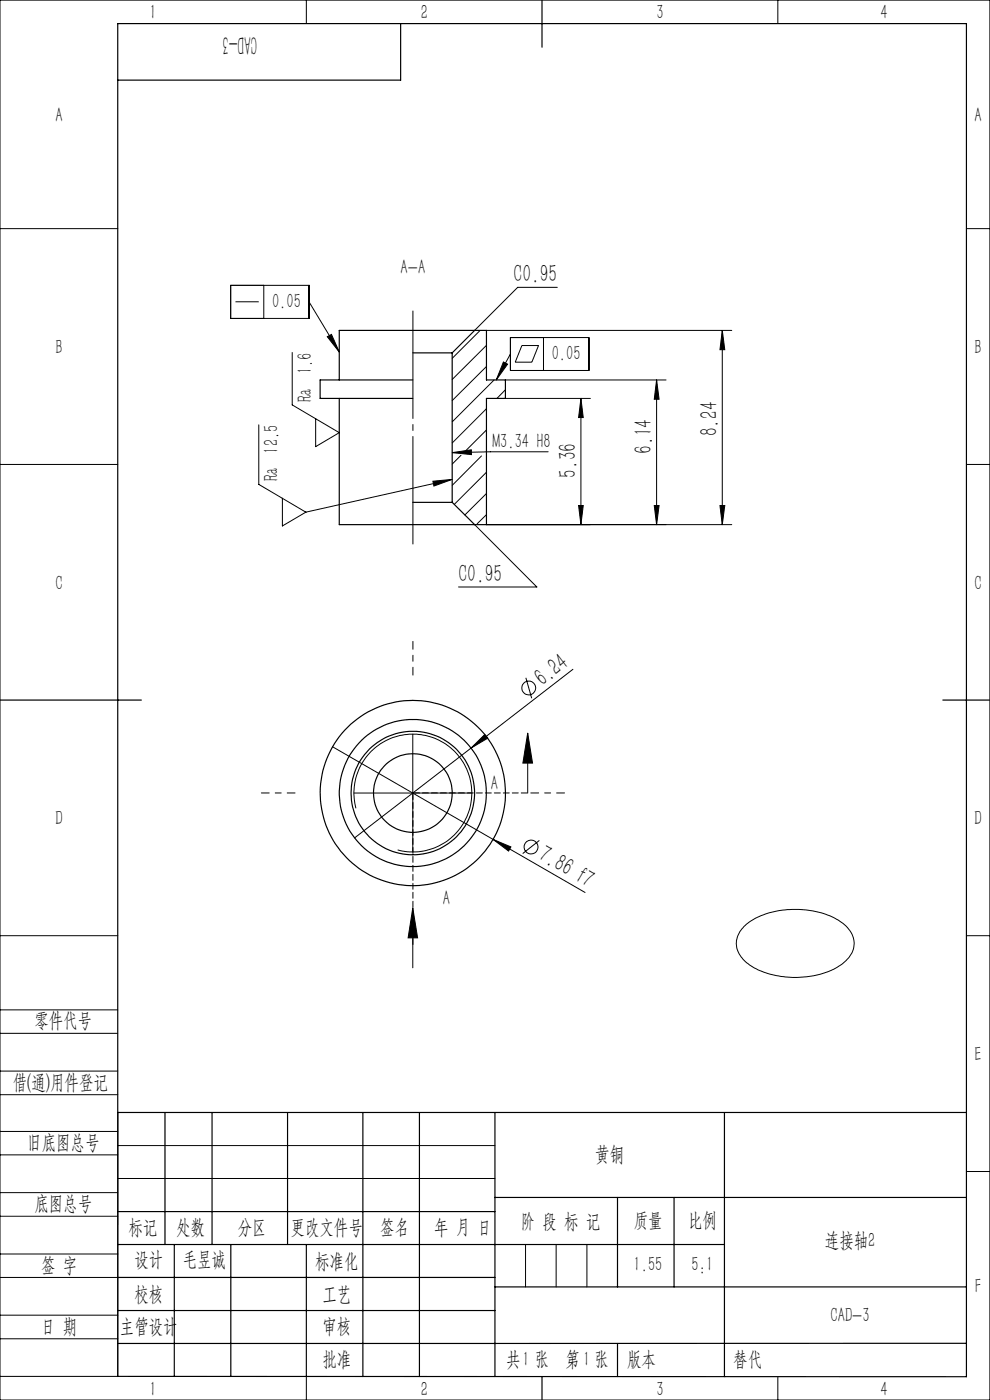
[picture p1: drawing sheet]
<svg xmlns="http://www.w3.org/2000/svg" width="210mm" height="297mm" viewBox="0 0 210 297" stroke-linecap="round" stroke-linejoin="round" font-family="sans-serif">
<g fill="none" stroke="#000" stroke-width=".21">
<path d="M0 0h210v297h-210zM65 0v5M165 0v5M0 48.5h25M205 48.5h5M48.9 60.5h16.6v7.1h-16.6zM50 64h4.9M56 60.5v7.1M62 74.8v11.1l10 5.9-5 3v-6M65.5 64l6.5 10.7M69.4 71.4l.9-.5 1.7 3.8zM101.8 70.1l-5.9 5.9"/>
<path d="M103.2 70.1h52M103.2 73.3l-7.3 7.2M103.2 77.7l-7.3 7.3M106.8 76.8l.9 .5-2.4 3.3zM108.3 71.6h16.6v7h-16.6zM108.3 75.1l-3 5.5M110.7 73.3h3.5l-1.4 3.5h-3.5zM115.3 71.6v7M118.2 61h-8.4l-9.1 9.1M153.2 70.1l.5 4.1h-1zM153.2 70.1v41.2M0 98.5h25"/>
<path d="M54.9 90.1v12.7l10 5.9M95.9 96l4.1-.6v1zM97.8 96.6l-1.9 1.9M102.1 96.7l-6.2 6.3M103.2 86.7l-7.3 7.3M103.2 91.2l-4.4 4.4M103.2 95.7l-.1 .1M104.8 80.6l-8.9 8.9M107.2 84.5h18M107.2 80.6h34.1M107.2 82.7l-1.8 1.8M116.3 95.8h-12.3l-8.1 .2"/>
<path d="M123.2 84.5l.5 4.1h-1zM123.2 84.5v26.8M139.3 80.6l.5 4.1h-1zM139.3 80.6v30.7M205 98.5h5M59.9 105.7v5.9l5-2.9M91.8 102.1l4.1-.4-3.9 1.4zM95.9 101.7l-31 7M100.7 111.3l13.2 13.2h-16.6M103.2 100.2l-6.8 6.8M103.2 104.7l-4.6 4.6M103.2 109.2l-2 1.9"/>
<path d="M122.7 107.2h1l-.5 4.1zM138.8 107.2h1l-.5 4.1zM152.7 107.2h1l-.5 4.1zM155.2 111.3h-52M70.6 158.4l34 19.7M87.6 155.7v25M99.9 158.7l2.9-2.9 .7 .8zM111.5 143.8l1.3 4.3M111.9 155.5l1.1 6.4h-2.1zM111.9 155.5v12.7M121.5 142l-46.3 35.8M75.1 168.2h25"/>
<path d="M75.5 171.5a12.5 12.5 0 0 1 10.9-15.7 12.5 12.5 0 0 1 13.6 13.5 12.5 12.5 0 0 1-15.7 11M104.6 178.1l3.8 1.6-.5 .8zM104.6 178.1l19.5 11.2M114.4 178.3l-3.5 2.8M0 198.5h25M87.6 192.6l1 6.4h-2zM87.6 192.6v12.7M157.8 196.6a16.5 16.5 0 0 1 12.7-3.6 14 14 0 0 1 9.3 3.9 4.8 4.8 0 0 1-.9 7.4 17.9 17.9 0 0 1-13.7 2.7 11.6 11.6 0 0 1-8.4-4.5 4.6 4.6 0 0 1 1-5.9zM205 198.5h5M0 214.2h25M0 219.2h25M0 232.2h25"/>
<path d="M0 227.2h25M25 236v56h-25M0 245h25M0 240h25M0 258h25M0 253h25M25 243h80M25 250h80M205 248.5h5M0 271h25M0 266h25M0 279h25"/>
<path d="M111.5 264v9M118 264v9M124.5 264v9M0 284h25M65 292.1v4.9M153.7 292h.1M165 292v5"/>
<circle cx="112.1" cy="146" r="1.47"/>
<circle cx="112.6" cy="179.7" r="1.47"/>
</g>
<path d="M87.6 168.2h24.4M87.6 168.2v24.4" fill="none" stroke="#000" stroke-width=".21" stroke-dasharray="1.3 .6" stroke-dashoffset="-.1"/>
<path d="M87.6 115.4v-49.4" fill="none" stroke="#000" stroke-width=".21" stroke-dasharray="30.5 1.3 1.3 1.3" stroke-dashoffset="7.7"/>
<g fill="none" stroke="#000" stroke-width=".25">
<path d="M85 5v12h-60M115 0v10M87.6 74.9h8.3M95.9 74.9v31.7M100.7 70.1h-28.7v10.5M100.7 70.1h2.5v10.5h4v3.9h-4v26.8h-2.5M100.7 70.1l-4.8 4.8M72 84.5v26.8h28.7M87.6 80.6h-19.7v3.9h19.7M87.6 106.6h8.3M95.9 106.6l4.8 4.7M0 148.5h30"/>
<path d="M200 148.5h10M25 236h180M35 236v28M45 236v28M61 236v28M77 236v56M89 236v56M105 236v56M153.7 236v56M25 257h80M105 254h100M131 254v19"/>
<path d="M143 254v19M25 264h128.7M25 271h80M25 278h80M37 264v28M49 264v28M65 264.1v28M105 273h100M25 292l180 .1v-287.1h-180v287M115 292v5M131 285v7M205 285h-180"/>
<circle cx="87.6" cy="168.2" r="13.1"/>
<circle cx="87.6" cy="168.2" r="19.7"/>
<circle cx="87.6" cy="168.3" r="15.6"/>
<circle cx="87.6" cy="168.2" r="8.4"/>
</g>
<path d="M87.6 143.2v-7.1M62.6 168.2h-7.2M112.6 168.2h7.1M87.6 193.2v7.2" fill="none" stroke="#000" stroke-width=".21" stroke-dasharray="30.5 1.3 1.3 1.3" stroke-dashoffset="28.8"/>
<g fill="#000">
<path d="M91.8 102.1l4.1-.4-3.9 1.4zM99.9 158.7l2.9-2.9 .7 .8zM104.6 178.1l3.8 1.6-.5 .8z"/>
<path d="M95.9 96l4.1-.6v1zM69.4 71.4l.9-.5 1.7 3.8zM106.8 76.8l.9 .5-2.4 3.3z"/>
<path d="M123.2 84.5l.5 4.1h-1zM122.7 107.2h1l-.5 4.1zM139.3 80.6l.5 4.1h-1zM138.8 107.2h1l-.5 4.1z"/>
<path d="M152.7 107.2h1l-.5 4.1zM153.2 70.1l.5 4.1h-1z"/>
<path d="M111.9 155.5l1.1 6.4h-2.1zM87.6 192.6l1 6.4h-2z"/>
</g>
<text font-size="5.6" x="54.6" y="7.6" transform="rotate(-180 54.6 7.6)">CAD-3</text>
<g font-size="5.3">
<text x="109" y="59.9">C0.95</text>
<text x="152.2" y="92.6" transform="rotate(-90 152.2 92.6)">8.24</text>
<text x="122.2" y="101.4" transform="rotate(-90 122.2 101.4)">5.36</text>
<text x="138.2" y="96.3" transform="rotate(-90 138.2 96.3)">6.14</text>
<text x="97.3" y="123.4">C0.95</text>
<text x="115" y="145.7" transform="rotate(-38 115 145.7)">6.24</text>
<text x="114" y="182.2" transform="rotate(30 114 182.2)">7.86 f7</text>
</g>
<g font-size="4.4">
<text x="31.7" y="4.1">1</text>
<text x="89.2" y="4.1">2</text>
<text x="139.2" y="4.1">3</text>
<text x="186.7" y="4.1">4</text>
<text x="11.7" y="25.9">A</text>
<text x="206.7" y="25.9">A</text>
<text x="85" y="58.2">A-A</text>
<text x="57.7" y="65.3">0.05</text>
<text x="11.7" y="75.1">B</text>
<text x="117" y="76.4">0.05</text>
<text x="206.7" y="75.1">B</text>
<text x="66.1" y="85.2" transform="rotate(-90 66.1 85.2)">Ra 1.6</text>
<text x="104.5" y="95">M3.34 H8</text>
<text x="59" y="96.2" transform="rotate(-90 59 96.2)">12.5</text>
<text x="59" y="102.1" transform="rotate(-90 59 102.1)">Ra</text>
<text x="11.7" y="125.1">C</text>
<text x="206.7" y="125.1">C</text>
<text x="104.1" y="167.6">A</text>
<text x="11.7" y="175.1">D</text>
<text x="206.7" y="175.1">D</text>
<text x="93.9" y="191.9">A</text>
<text x="7.3" y="217.9">零件代号</text>
<text x="206.7" y="225.1">E</text>
<text x="2.7" y="231">借(通)用件登记</text>
<text x="5.8" y="243.7">旧底图总号</text>
<text x="126.3" y="246.2">黄铜</text>
<text x="7.3" y="256.8">底图总号</text>
<text x="27.2" y="261.9">标记</text>
<text x="37.4" y="261.9">处数</text>
<text x="50.5" y="261.9">分区</text>
<text x="61.7" y="261.9">更改文件号</text>
<text x="80.6" y="261.9">签名</text>
<text x="92.1" y="261.9">年 月 日</text>
<text x="110.5" y="260.4">阶 段 标 记</text>
<text x="134.4" y="260.4">质量</text>
<text x="145.9" y="260.4">比例</text>
<text x="8.7" y="269.8">签 字</text>
<text x="28.5" y="268.7">设计</text>
<text x="38.8" y="268.7">毛昱诚</text>
<text x="66.9" y="269">标准化</text>
<text x="134.4" y="269.7">1.55</text>
<text x="146.7" y="269.7">5:1</text>
<text x="175" y="264.6">连接轴2</text>
<text x="28.5" y="275.9">校核</text>
<text x="68.4" y="275.9">工艺</text>
<text x="206.8" y="274.4">F</text>
<text x="176.2" y="280.6">CAD-3</text>
<text x="8.7" y="282.9">日 期</text>
<text x="25.4" y="282.9">主管设计</text>
<text x="68.4" y="282.8">审核</text>
<text x="68.4" y="289.9">批准</text>
<text x="107.4" y="289.9">共 张</text>
<text x="110.8" y="289.9">1</text>
<text x="120" y="289.9">第 张</text>
<text x="123.7" y="289.9">1</text>
<text x="133" y="289.9">版本</text>
<text x="155.6" y="289.9">替代</text>
<text x="31.7" y="296.1">1</text>
<text x="89.2" y="296.1">2</text>
<text x="139.2" y="296.1">3</text>
<text x="186.7" y="296.1">4</text>
</g>
</svg>
